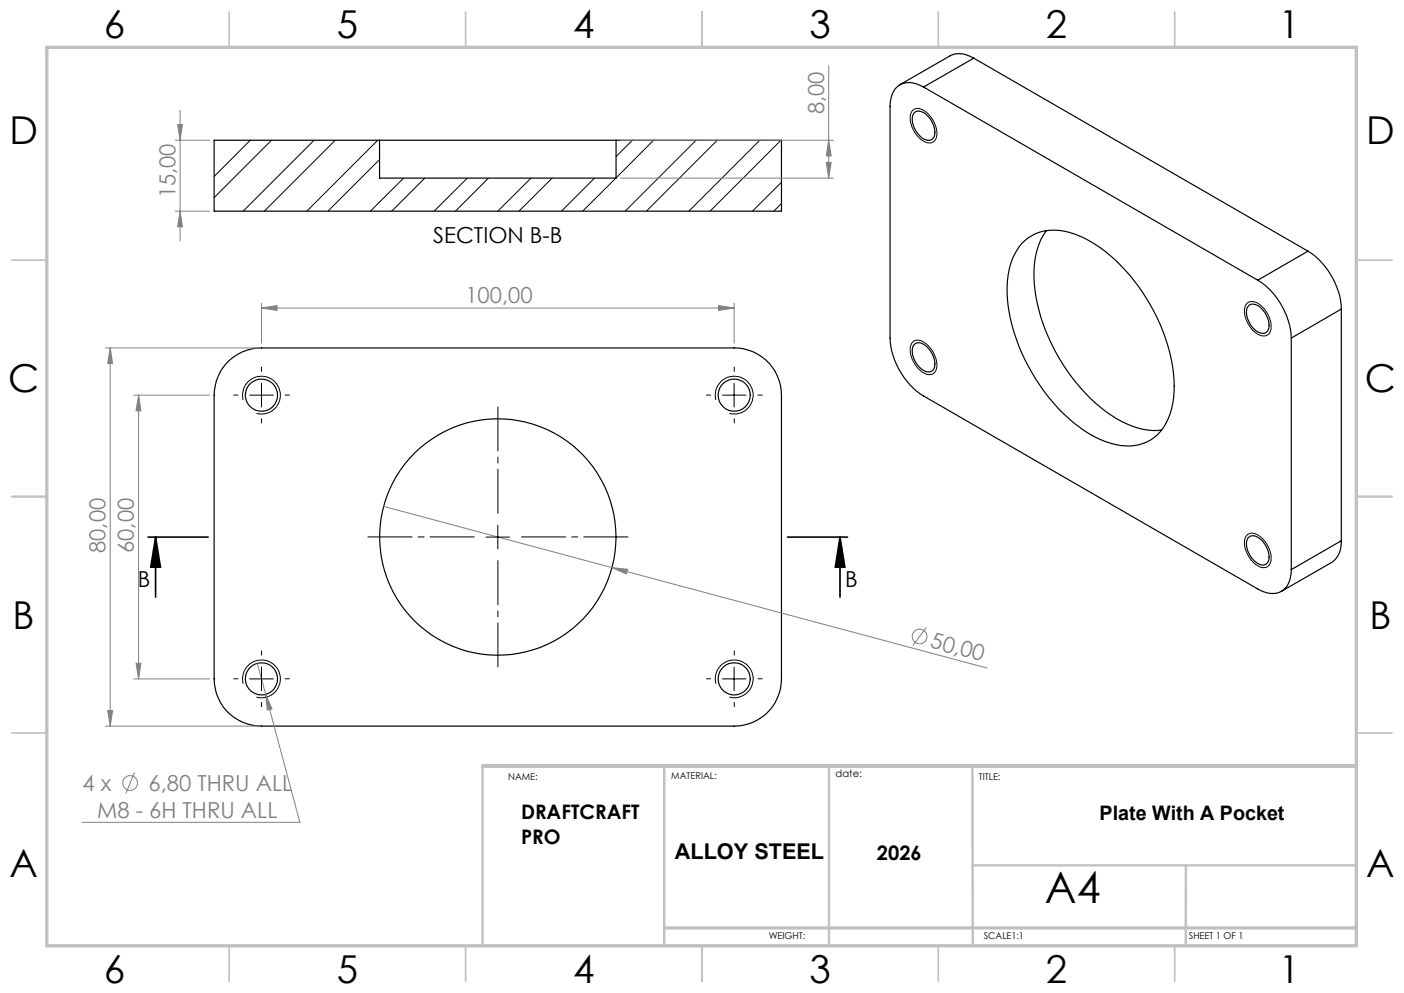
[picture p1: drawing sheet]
<svg xmlns="http://www.w3.org/2000/svg" width="297mm" height="210mm" viewBox="0 0 297 210" stroke-linecap="round" stroke-linejoin="round" font-family="sans-serif">
<g fill="none" stroke="#000" stroke-width=".25">
<path d="M195.4 18.4a4.6 4.6 0 0 0-5.7 .1 5.5 5.5 0 0 0-1.4 4v49a15.6 15.6 0 0 0 7.1 12.2l70.7 40.9a4.6 4.6 0 0 0 5.7-.1 5.5 5.5 0 0 0 1.4-4M195.4 18.4l70.7 40.9M206 12.3a5 5 0 0 0-5-.5l-10.6 6.1M206 12.3l-10.6 6.1M206 12.3l70.7 40.8M80.3 29.7h50M80.3 29.7h-35v15h120v-15h-35M80.3 29.7v8h50v-8M193.5 23.7a2.44 2.44 0 0 1 3.1 1.2 4.2 4.2 0 0 1 .8 4.3 1.87 1.87 0 0 1-2.8-.5 4.3 4.3 0 0 1-1.3-4.7zM216.1 51.5a9.9 9.9 0 0 1 11-2.1 29 29 0 0 1 12.9 10.1 38.1 38.1 0 0 1 8.4 22.2 14.1 14.1 0 0 1-3.4 10.1 9.7 9.7 0 0 1-10.1 1.9 28.5 28.5 0 0 1-13-9.6 39.1 39.1 0 0 1-8.9-22.2 14.8 14.8 0 0 1 3.1-10.4zM221.4 48.8a15.8 15.8 0 0 0-2.6 11.2 39.7 39.7 0 0 0 16.2 27.8 15.7 15.7 0 0 0 10.7 3.1M266.1 59.3a15.6 15.6 0 0 1 7.1 12.2"/>
<path d="M276.7 53.1a15.6 15.6 0 0 1 7 12.3M276.7 53.1l-10.6 6.2M48.6 76.1a10.1 10.1 0 0 1 6.7-2.5h100a10 10 0 0 1 10 10v60a10 10 0 0 1-10 10h-100a10 10 0 0 1-10-10v-60a10.2 10.2 0 0 1 3.3-7.5zM193.3 73a1.65 1.65 0 0 1 2.5 .1 4.8 4.8 0 0 1 1.8 4.7 1.59 1.59 0 0 1-2.7 .3 4.8 4.8 0 0 1-1.8-4.8zM264.2 64.5a2.41 2.41 0 0 1 3.1 1.2 4.1 4.1 0 0 1 .8 4.3 1.46 1.46 0 0 1-2 .2 5 5 0 0 1-2.3-5.1zM273.2 71.5v49M283.7 65.4l-10.5 6.1M283.7 65.4v49M264 113.8a1.65 1.65 0 0 1 2.5 .1 4.9 4.9 0 0 1 1.8 4.8 1.4 1.4 0 0 1-2.2 .5 4.9 4.9 0 0 1-2.3-5zM283.7 114.4a5 5 0 0 1-2 4.5l-10.6 6.2M283.7 114.4l-10.5 6.1"/>
<circle cx="55.3" cy="83.6" r="3.4"/>
<circle cx="155.3" cy="83.6" r="3.4"/>
<circle cx="105.3" cy="113.6" r="25"/>
<circle cx="55.3" cy="143.6" r="3.4"/>
<circle cx="155.3" cy="143.6" r="3.4"/>
</g>
<g fill="none" stroke="#000" stroke-width=".21">
<path d="M53 29.7l-7.7 7.6M57.4 29.7l-12.1 12.1M66.4 29.7l-15 15M70.9 29.7l-15 15M79.9 29.7l-15 15M80.3 33.8l-10.9 10.9M85.4 37.7l-7 7M89.9 37.7l-7 7M98.8 37.7l-7 7M103.3 37.7l-7 7M112.3 37.7l-7 7M116.8 37.7l-7 7"/>
<path d="M125.8 37.7l-7 7M130.3 37.7l-7 7M133.8 29.7l-3.5 3.4M138.3 29.7l-8 7.9M147.2 29.7l-14.9 15M151.7 29.7l-15 15M160.7 29.7l-15 15M165.2 29.7l-15 15M165.3 38.6l-6.1 6.1M193.2 23.2a2.71 2.71 0 0 1 3.3 1.1 5 5 0 0 1 1.3 5.3 1.91 1.91 0 0 1-2.9 0 5.5 5.5 0 0 1-2.1-5.9zM165.3 43l-1.6 1.7M193.2 72.2a2.52 2.52 0 0 1 3.2 .9 5.1 5.1 0 0 1 1.4 5.5 1.84 1.84 0 0 1-2.6 .1 5.7 5.7 0 0 1-2.5-5.8z"/>
<path d="M263.8 64.1a2.41 2.41 0 0 1 3.3 .8 5.4 5.4 0 0 1 1.5 5.4 1.86 1.86 0 0 1-2.9 .1 5.6 5.6 0 0 1-2.2-5.9zM51.4 84.6a4 4 0 0 1 3.6-5 4 4 0 0 1 4.3 4.4 4 4 0 0 1-5 3.4M52.8 83.6h5M55.3 81.1v5M151.4 84.6a4 4 0 0 1 3.6-5 4 4 0 0 1 4.3 4.4 4 4 0 0 1-5 3.4M152.8 83.6h5M155.3 81.1v5M102.8 113.6h5M105.3 111.1v5M263.8 113.1a2.41 2.41 0 0 1 3.3 .8 5.5 5.5 0 0 1 1.6 5.2 1.7 1.7 0 0 1-2.8 .4 5.8 5.8 0 0 1-2.5-5.8zM51.4 144.6a4 4 0 0 1 3.5-5 4 4 0 0 1 4.4 4.3 4 4 0 0 1-5 3.5M52.8 143.6h5"/>
<path d="M55.3 141.1v5M151.4 144.6a4 4 0 0 1 3.6-5 4 4 0 0 1 4.3 4.3 4 4 0 0 1-5 3.5M152.8 143.6h5M155.3 141.1v5"/>
</g>
<g fill="none" stroke="#808080" stroke-width=".21">
<path d="M175.3 13.9v23.8M37.1 29.7h7.2M37.6 26.3h1l-.5 3.4zM38.1 23.3v27.7M131.3 29.7h45M131.3 37.7h45M174.8 34.4h1l-.5 3.3zM175.3 29.7l.5 3.3h-1zM37.1 44.7h7.2M38.1 44.7l.5 3.3h-1zM22.3 73.6h32M23.3 73.6l.5 3.3h-1z"/>
<path d="M23.3 73.6v80M55.3 65.1l3.3-.5v1zM55.3 64.1v8.5M55.3 65.1h100M152 64.6l3.3 .5-3.3 .5zM155.3 64.1v8.5M28.3 83.6h16M29.3 83.6l.5 3.3h-1zM29.3 83.6v60M81.2 107.1l48.3 12.9M129.5 120l3.3 .4-.3 1zM129.5 120l79.3 21.3"/>
<path d="M196 132.7l-2.9 3.8M22.3 153.6h32M22.8 150.3h1l-.5 3.3zM28.3 143.6h16M28.8 140.3h1l-.5 3.3zM54.4 140.3l1.8 6.6M56.2 146.9l1.3 3-.9 .3zM56.2 146.9l7.2 27h-46M28.4 163.4l-1.8 4.4"/>
<circle cx="194.5" cy="134.6" r="1.55"/>
<circle cx="27.5" cy="165.6" r="1.55"/>
</g>
<path d="M31.3 113.6h12.7M32.9 113.6l1 6.3h-2zM32.9 113.6v12.7M166.6 113.6h12.7M177.7 113.6l1 6.3h-2zM177.7 113.6v12.7" fill="none" stroke="#000" stroke-width=".35"/>
<g fill="none" stroke="#c0c0c0" stroke-width=".35">
<path d="M48.5 2.5v7.5M98.5 2.5v7.5M148.5 2.5v7.5M198.5 2.5v7.5M248.5 2.5v7.5M2.5 55h7.5M287 55h7.5M2.5 105h7.5M287 105h7.5M2.5 155h7.5M287 155h7.5M48.5 200v7.5"/>
<path d="M98.5 200v7.5M148.5 200v7.5M198.5 200v7.5M248.5 200v7.5"/>
</g>
<path d="M102.1 162v38.2M140.5 162v38M175.4 162v38M205.7 162l.1 38M205.7 183h81.3M250.9 183l-.1 17" fill="none" stroke="#c0c0c0" stroke-width=".5"/>
<path d="M9.9 10h277v190h-277zM102.1 162h184.8M140.5 196.2h146.4" fill="none" stroke="#c0c0c0" stroke-width=".7"/>
<path d="M100.3 113.6h-22.5M105.3 108.6v-22.5M105.3 118.6v22.5M110.3 113.6h22.5" fill="none" stroke="#000" stroke-width=".21" stroke-dasharray="15.2 1.3 1.3 1.3" stroke-dashoffset="5.9"/>
<g fill="none" stroke="#000" stroke-width=".21" stroke-dasharray="15.2 1.3 1.3 1.3">
<path d="M55.3 78.6v-.9M155.3 78.6v-.9M50.3 83.6h-.9M55.3 88.6v.9M60.3 83.6h.9M150.3 83.6h-.9M155.3 88.6v.9M160.3 83.6h.9M55.3 138.6v-.9M155.3 138.6v-.9M50.3 143.6h-.9M55.3 148.6v.9"/>
<path d="M60.3 143.6h.9M150.3 143.6h-.9M155.3 148.6v.9M160.3 143.6h.9"/>
</g>
<path d="M177.7 113.6l1 6.3h-2zM32.9 113.6l1 6.3h-2z" fill="#000"/>
<g fill="#808080">
<path d="M56.2 146.9l1.3 3-.9 .3z"/>
<path d="M129.5 120l3.3 .4-.3 1z"/>
<path d="M152 64.6l3.3 .5-3.3 .5zM55.3 65.1l3.3-.5v1z"/>
<path d="M29.3 83.6l.5 3.3h-1zM28.8 140.3h1l-.5 3.3zM23.3 73.6l.5 3.3h-1zM22.8 150.3h1l-.5 3.3zM37.6 26.3h1l-.5 3.4zM38.1 44.7l.5 3.3h-1zM175.3 29.7l.5 3.3h-1zM174.8 34.4h1l-.5 3.3z"/>
</g>
<text font-size="9.2" x="221" y="190.9">A4</text>
<g font-size="8.1">
<text x="22" y="8">6</text>
<text x="71.2" y="8">5</text>
<text x="121.2" y="8">4</text>
<text x="171.3" y="8">3</text>
<text x="221.3" y="8">2</text>
<text x="270.5" y="8">1</text>
<text x="2" y="30.5">D</text>
<text x="289" y="30.5">D</text>
<text x="1.7" y="83">C</text>
<text x="288.7" y="83">C</text>
<text x="2.7" y="133">B</text>
<text x="289.7" y="133">B</text>
<text x="2" y="185.5">A</text>
<text x="289" y="185.5">A</text>
<text x="22" y="208">6</text>
<text x="71.2" y="208">5</text>
<text x="121.2" y="208">4</text>
<text x="171.3" y="208">3</text>
<text x="221.3" y="208">2</text>
<text x="270.5" y="208">1</text>
</g>
<g font-size="4.7" fill="#808080">
<text x="174.3" y="24.2" transform="rotate(-90 174.3 24.2)">8,00</text>
<text x="37.1" y="41.9" transform="rotate(-90 37.1 41.9)">15,00</text>
<text x="98.5" y="64.1">100,00</text>
<text x="22.3" y="117" transform="rotate(-90 22.3 117)">80,00</text>
<text x="28.3" y="117" transform="rotate(-90 28.3 117)">60,00</text>
<text x="196.6" y="136.9" transform="rotate(15 196.6 136.9)">50,00</text>
<text x="17.4" y="167.3">4 x</text>
<text x="31.4" y="167.3">6,80 THRU ALL</text>
<text x="20.5" y="172.9">M8 - 6H THRU ALL</text>
</g>
<g font-size="4.7">
<text x="91.6" y="51.4">SECTION B-B</text>
<text x="29.2" y="124.2">B</text>
<text x="178.8" y="124.2">B</text>
</g>
<text font-size="4.6" x="142.8" y="181.7">ALLOY STEEL</text>
<g font-size="4.2">
<text x="110.2" y="173.2">DRAFTCRAFT</text>
<text x="232.6" y="173.3">Plate With A Pocket</text>
<text x="110.2" y="178.5">PRO</text>
<text x="185.5" y="181.8">2026</text>
</g>
<text font-size="2.1" x="176.8" y="164.4">date:</text>
<g font-size="2">
<text x="107.5" y="164.9">NAME:</text>
<text x="142" y="164.8">MATERIAL:</text>
<text x="207.1" y="164.9">TITLE:</text>
<text x="162.6" y="198.5">WEIGHT:</text>
<text x="208.1" y="198.5">SCALE1:1</text>
<text x="251.5" y="198.6">SHEET 1 OF 1</text>
</g>
</svg>
